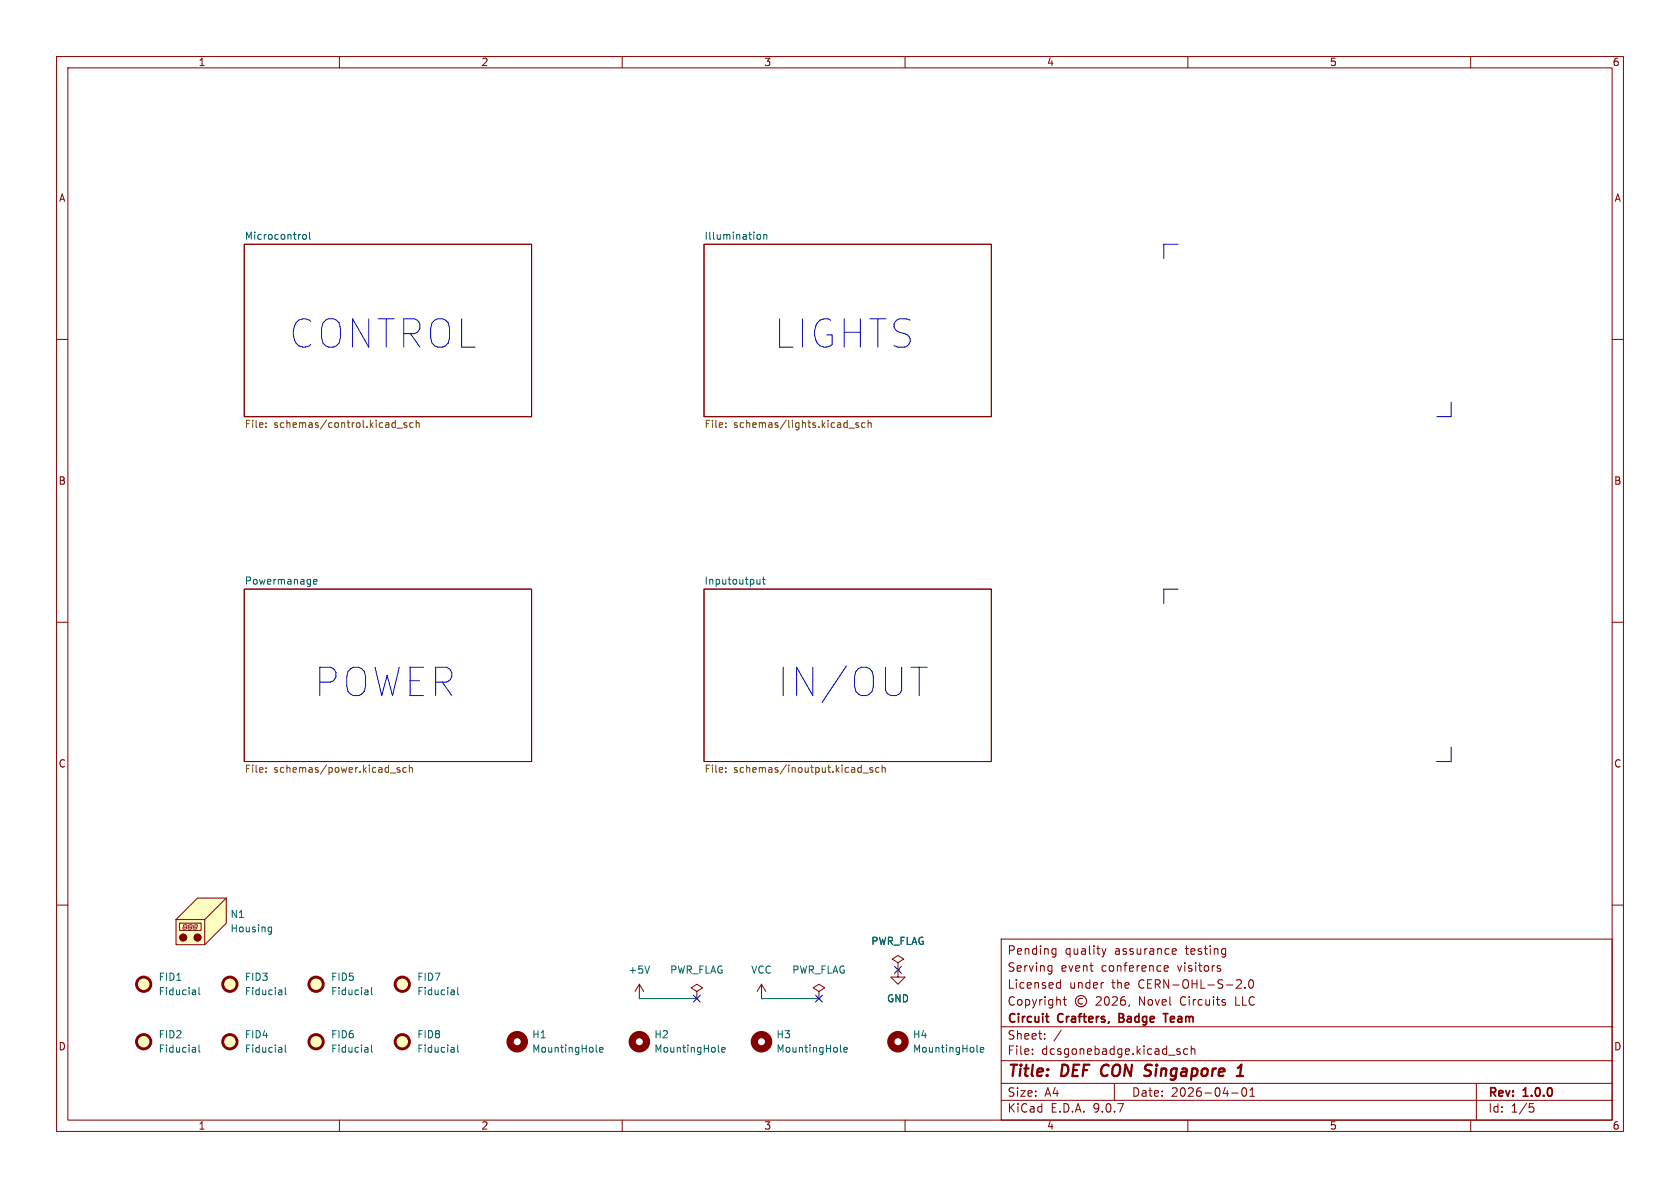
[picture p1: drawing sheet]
<svg xmlns="http://www.w3.org/2000/svg" width="297mm" height="210mm" viewBox="0 0 297 210" stroke-linecap="round" stroke-linejoin="round" font-family="sans-serif">
<g fill="none" stroke="#840000" stroke-width=".18">
<path d="M10 10h277v190h-277zM12 12h273v186h-273zM60 10v2M110 10v2M160 10v2M210 10v2M260 10v2M43.2 43.2h50.8v30.5h-50.8zM124.5 43.2h50.8v30.5h-50.8zM10 60h2M285 60h2M10 110h2"/>
<path d="M43.2 104.1h50.8v30.5h-50.8zM124.5 104.1h50.8v30.5h-50.8zM285 110h2M10 160h2M123.2 175.3l1-.7-1-.6-1 .6 1 .7v1.2M123.2 176.5h.1M177 166h108v32h-108zM185.5 170.7l.5 .1M186 170.7v1.2l-.3 .3M186 171.6l-.5 .1M186.2 167.7l.5 .1M186.7 167.7v1.2l-.2 .2-.3 .1"/>
<path d="M186.7 168.6l-.5 .1M186.9 174.6h.6M186.9 173.8h.6M187.5 173.2v1.5M188 176.7h.5M188.2 176.2v1.3l.3 .2M191.4 176.6a.52 .52 0 0 0-.8 .4 .52 .52 0 0 0 .8 .4M193.8 176.3l.6-.1 .2 .1 .1 .3-1 1.1h1M194.8 167.7l.4 1M195 173.7h.1M195.2 168.7l-.2 .4M195.4 176.3l.2-.1a.81 .81 0 0 1 .6 .6 .81 .81 0 0 1-.3 .8l-.2 .1a.81 .81 0 0 1-.3-1.4z"/>
<path d="M195.5 167.7l-.3 1M196.7 176.3l.5-.1 .3 .1v.3l-.9 1.1h.9M198.8 176.2a.59 .59 0 0 0-.7 .6v.6l.1 .2 .5 .1 .2-.1 .1-.5-.2-.3h-.4l-.3 .3M199.7 177.6l-.2 .3M205.8 171.2l.7-.1v-.3l-.5-.1-.2 .2 .1 .7h.6M207.3 168.6h.6M207.3 167.8l.4-.1 .3 .4-.8 .1M215.4 171.2l.3 .1 .1 .2-.2 .2h-.3M215.4 170.7l.3 .1M216.2 167.7l.5 .1M216.5 177.2l.2 .2-.2 .3M216.5 176.7l.1 .1"/>
<path d="M216.7 167.7v1.2l-.3 .3M216.7 168.6l-.5 .1M218.6 173.3l.6-.1 .2 .1 .1 .3-1 1.1h1M220.1 174.6v.1M220.9 173.3l.2-.1a.81 .81 0 0 1 .6 .6 .81 .81 0 0 1-.3 .8l-.2 .1a.81 .81 0 0 1-.3-1.4zM285 160h2M60 198v2M110 198v2M160 198v2M177 194.5h108M177 191.5h108M177 187.5h108"/>
<path d="M177 181.5h108M182.5 186.3v.1M182.5 185.5v.1M184.7 183.6v.1M184.7 182.8v.1M187.6 182.1l-1.3 2M197 191.5v3M208.2 185.9l.4 .1 .1 .2-.2 .2h-.3M208.2 185.4l.4 .1M210 185.5l-.5-.1-.3 .3v.4l.2 .2h.6M210 198v2M210.6 185.5l.2-.1 .4 .1v.9"/>
<path d="M210.6 184.9v1.5M217.7 193.2h1.2M219.7 192.4l.2-.1a.81 .81 0 0 1 .6 .6 .81 .81 0 0 1-.3 .8l-.2 .1a.81 .81 0 0 1-.3-1.4zM221 193.8h.8M221 192.7l.4-.4v1.5M260 198v2M261 191.5v6.5M270.4 195.1h.7M270.5 195.7h.4l.3 .3-.2 .5-.5 .1"/>
<circle cx="191.1" cy="177" r="1"/>
</g>
<path d="M202.8 189.2l.5 .2M202.9 188.2h.5M203.3 190l-.3 .2h-.5M218.6 190.2h1.2M218.8 188.8l.7-.6-.3 2" fill="none" stroke="#840000" stroke-width=".4"/>
<path d="M184.8 179.7h.6M197.8 179.9h.5M198.3 179.2h-.5v1.5h.6M205.6 179.2h.9M206.1 179.2v1.5M185.3 180.7h.1" fill="none" stroke="#840000" stroke-width=".3"/>
<g fill="none" stroke="#006464" stroke-width=".18">
<path d="M53.6 41.5h.3l.3 .2v.4l-.3 .2-.3-.1-.1-.1zM54.7 41v1.1l.2 .2M133.9 41.6l.3-.1 .3 .2-.1 .5-.3 .1-.2-.1M135 41.6l.2-.1h.3l.1 .8M135 41.5v.8M55.4 102.8l.6-.1v-.2l-.4-.1-.2 .2 .1 .6h.5M134.4 103.1l-.2 .2-.3-.1M134.4 102.4v.9M134.8 102.4h.5M135 102v1.1l.3 .2M34.5 175.1l.1 .7M34.6 175.8h-.1"/>
<path d="M34.6 175.3l-.1 .1M35.2 174.6v1.1l.2 .1M65 175.1l.1 .7M65.1 175.8h-.2M65.1 175.3l-.2 .1M65.7 174.6v1.1l.1 .1M34.5 185.2l.1 .8M34.6 185.9l-.1 .1M34.6 185.5h-.1M35.2 184.7v1.1l.2 .2M80.2 185.2l.1 .8M80.3 185.9l-.1 .1"/>
<path d="M80.3 185.5h-.1M80.9 184.7v1.1l.2 .2M105.4 185.8l.2 .2M106 185.6l.6-.1-.1-.3h-.3l-.2 .1 .1 .6h.4M127 185.8l.2 .2M127.6 185.6l.6-.1-.1-.3h-.3l-.2 .1 .1 .6h.4"/>
</g>
<g fill="none" stroke="#725600" stroke-width=".18">
<path d="M47 74.8v.1M47 75.4v.2M70.2 75.7h1M71.9 74.8l-.3-.1-.2 .2 .1 .2 .4 .1v.3h-.5M73 74.8l-.3-.1-.3 .3 .2 .5h.4M73.6 74.8l.2-.1 .3 .1v.8M73.6 74.3v1.3M128.3 74.8v.1M128.3 75.4v.2M150.1 75.7h.9M151.8 74.8l-.3-.1-.2 .2 .1 .2 .4 .1v.3h-.5M152.9 74.8l-.3-.1-.3 .3 .1 .5h.5"/>
<path d="M153.5 74.8l.1-.1 .4 .1v.8M153.5 74.3v1.3M47 136.4v.1M47 135.7v.2M69 136.6h1M70.7 135.7h-.3l-.2 .2 .1 .1 .4 .2v.3h-.5M71.8 135.7h-.3l-.3 .2 .1 .6h.5M72.4 135.8l.2-.1h.3v.8M72.4 135.3v1.2M128.3 136.4v.1M128.3 135.7v.2M152.6 136.6h.9"/>
<path d="M154.3 135.7h-.3l-.2 .2v.1l.5 .2v.3h-.5M155.4 135.7h-.4l-.2 .2 .1 .6h.5M155.9 135.8l.2-.1h.3l.1 .8M155.9 135.3v1.2"/>
</g>
<g fill="none" stroke="#840000" stroke-width="1.3">
<circle cx="91.4" cy="184.1" r="1.27"/>
<circle cx="113" cy="184.1" r="1.27"/>
</g>
<g fill="#ffffc2" stroke="#ffffc2" stroke-width=".18">
<circle cx="71.1" cy="184.1" r="1.27"/>
<circle cx="55.9" cy="174" r="1.27"/>
<circle cx="25.4" cy="174" r="1.27"/>
<circle cx="25.4" cy="184.1" r="1.27"/>
</g>
<g fill="none" stroke="#840000" stroke-width=".51">
<circle cx="25.4" cy="174" r="1.27"/>
<circle cx="55.9" cy="174" r="1.27"/>
<circle cx="25.4" cy="184.1" r="1.27"/>
<circle cx="71.1" cy="184.1" r="1.27"/>
</g>
<path d="M34.9 158.8h5.1v4.4l-3.8 3.8h-5.1v-4.4z" fill="#ffffc2"/>
<g fill="none" stroke="#840000" stroke-width=".18">
<path d="M34.9 158.8h5.1v4.4l-3.8 3.8h-5.1v-4.4zM40 158.8l-3.8 3.8h-5.1M31.7 163.2h3.9v1.3h-3.9zM32.4 163.9l-.1 .2M32.4 164.2h.4M32.5 163.5l-.1 .3M32.5 163.9h.3M32.6 163.5h.3M33 163.9l-.1 .3M33.1 163.5l-.1 .3M33.3 163.9l-.1 .2M33.3 164.2h.4"/>
<path d="M33.4 163.5l-.1 .3M33.4 163.9h.3M33.5 163.5h.3M33.9 163.9l-.1 .3M34 163.5l-.1 .3M34.2 163.9l-.1 .2M34.2 164.2h.4M34.3 163.5l-.1 .3M34.3 163.9h.3M34.4 163.5h.3M34.8 163.9l-.1 .3M34.9 163.5l-.1 .3"/>
<path d="M36.2 162.6v4.4M113 176.5h.1M113 174l-.7 1.3M113 174l.8 1.3M113 174v2.5M134.6 176.5h.1M134.6 174l-.7 1.3M134.6 174l.8 1.3M134.6 174v2.5M144.8 175.3l1-.7-1-.6-1 .6 1 .7v1.2M144.8 176.5h.1M158.7 171.5v1.2h1.3l-1.3 1.3-1.2-1.3h1.2"/>
<path d="M158.7 171.5h.1M158.7 170.2l1.1-.7-1.1-.6-1 .6 1 .7v1.3"/>
</g>
<g fill="#840000" stroke="#840000" stroke-width=".18">
<circle cx="32.4" cy="165.7" r=".63"/>
<circle cx="34.9" cy="165.7" r=".63"/>
</g>
<g fill="none" stroke="#006464" stroke-width=".18">
<path d="M47.6 163.9h.4M48 163.9v1l-.1 .2-.3 .1M48 164.7h-.4M49.8 175.1v.7M49.8 175.8h-.1M49.8 175.3l-.1 .1M50.4 174.6v1.1l.2 .1M80.2 175.1l.1 .7M80.3 175.8h-.1M80.3 175.3l-.1 .1M80.9 174.6v1.1l.2 .1M114.8 170.8l-.4 1.2"/>
<path d="M49.8 185.2v.8M49.8 185.9l-.1 .1M49.8 185.5h-.1M50.4 184.7v1.1l.2 .2M65 185.2l.1 .8M65.1 185.9l-.2 .1M65.1 185.5h-.2M65.7 184.7v1.1l.1 .2M148.6 185.8l.2 .2M149.2 185.6l.6-.1-.1-.3h-.3l-.2 .1v.6h.5M172.7 185.8l.2 .2M173.3 185.6l.6-.1v-.3h-.4l-.2 .1 .1 .6h.5"/>
</g>
<g fill="#ffffc2" stroke="#ffffc2" stroke-width=".18">
<circle cx="40.6" cy="174" r="1.27"/>
<circle cx="40.6" cy="184.1" r="1.27"/>
<circle cx="55.9" cy="184.1" r="1.27"/>
<circle cx="71.1" cy="174" r="1.27"/>
</g>
<g fill="none" stroke="#840000" stroke-width=".51">
<circle cx="40.6" cy="174" r="1.27"/>
<circle cx="71.1" cy="174" r="1.27"/>
<circle cx="40.6" cy="184.1" r="1.27"/>
<circle cx="55.9" cy="184.1" r="1.27"/>
</g>
<g fill="none" stroke="#840000" stroke-width="1.3">
<circle cx="134.6" cy="184.1" r="1.27"/>
<circle cx="158.7" cy="184.1" r="1.27"/>
</g>
<path d="M208.3 43.2h-2.6v2.5M256.5 71.1v2.6h-2.5M161.1 118h2.8M208.3 104.1h-2.6v2.6M256.5 132.1v2.5h-2.5" fill="none" stroke="#0000c2" stroke-width=".18"/>
<path d="M113 176.5h10.2M134.6 176.5h10.2" fill="none" stroke="#009600" stroke-width=".18"/>
<path d="M122.6 175.9l1.2 1.2M123.8 175.9l-1.2 1.2M144.2 175.9l1.2 1.2M145.4 175.9l-1.2 1.2M158.1 170.8l1.3 1.3M159.4 170.8l-1.3 1.3" fill="none" stroke="#000084" stroke-width=".18"/>
<g font-size="7" fill="#0000c2">
<text x="50.8" y="62">CONTROL</text>
<text x="136.5" y="62">LIGHTS</text>
<text x="55.2" y="123.6">POWER</text>
<text x="137.2" y="123.6">IN/OUT</text>
</g>
<g font-size="2.8" fill="#840000">
<text x="178" y="190.9">Title:</text>
<text x="187.7" y="190.9">DEF CON</text>
<text x="204" y="190.9">Singapore</text>
</g>
<g font-size="2.1" fill="#840000">
<text x="178" y="172">Serving</text>
<text x="178" y="169">Pending</text>
<text x="187.5" y="172">event</text>
<text x="188.2" y="169">quality</text>
<text x="194.7" y="172">conference</text>
<text x="197.1" y="169">assurance</text>
<text x="208.3" y="172">visitors</text>
<text x="209.8" y="169">testing</text>
<text x="178" y="178">Copyright</text>
<text x="178" y="175">Licensed</text>
<text x="189" y="175">under</text>
<text x="196.6" y="175">the</text>
<text x="201.4" y="175">CERN-OHL-S-2.0</text>
<text x="201.5" y="178">Novel</text>
<text x="208.9" y="178">Circuits</text>
<text x="218.8" y="178">LLC</text>
<text x="178" y="184">Sheet:</text>
<text x="178" y="181.2">Circuit</text>
<text x="187.1" y="181.2">Crafters,</text>
<text x="198.5" y="181.2">Badge</text>
<text x="207.1" y="181.2">Team</text>
<text x="178" y="186.7">File:</text>
<text x="184.1" y="186.7">dcsgonebadge.kicad_sch</text>
<text x="178" y="196.9">KiCad</text>
<text x="178" y="194.1">Size:</text>
<text x="184.7" y="194.1">A4</text>
<text x="185.7" y="196.9">E.D.A.</text>
<text x="193.3" y="196.9">9.0.7</text>
<text x="200" y="194.1">Date:</text>
<text x="207" y="194.1">2026-04-01</text>
<text x="263" y="194.3">Rev:</text>
<text x="263" y="196.9">Id:</text>
<text x="267.1" y="196.9">1/5</text>
<text x="269.4" y="194.3">1.0.0</text>
</g>
<g font-size="1.8" fill="#840000">
<text x="35" y="11.9">1</text>
<text x="85" y="11.9">2</text>
<text x="135" y="11.9">3</text>
<text x="185" y="11.9">4</text>
<text x="235" y="11.9">5</text>
<text x="285" y="11.9">6</text>
<text x="10.3" y="35.9">A</text>
<text x="285.3" y="35.9">A</text>
<text x="10.3" y="85.9">B</text>
<text x="285.3" y="85.9">B</text>
<text x="10.3" y="135.9">C</text>
<text x="285.3" y="135.9">C</text>
<text x="10.3" y="185.9">D</text>
<text x="285.3" y="185.9">D</text>
<text x="35" y="199.9">1</text>
<text x="85" y="199.9">2</text>
<text x="135" y="199.9">3</text>
<text x="185" y="199.9">4</text>
<text x="235" y="199.9">5</text>
<text x="285" y="199.9">6</text>
</g>
<g font-size="1.8" fill="#006464">
<text x="43.2" y="42.5">Microcontrol</text>
<text x="124.5" y="42.5">Illumination</text>
<text x="43.2" y="103.4">Powermanage</text>
<text x="124.5" y="103.4">Inputoutput</text>
<text x="40.6" y="162.5">N1</text>
<text x="40.6" y="165">Housing</text>
<text x="153.9" y="167.2">PWR_FLAG</text>
<text x="27.9" y="173.6">FID1</text>
<text x="43.2" y="173.6">FID3</text>
<text x="58.4" y="173.6">FID5</text>
<text x="73.7" y="173.6">FID7</text>
<text x="111" y="172.3">+5V</text>
<text x="118.4" y="172.3">PWR_FLAG</text>
<text x="132.7" y="172.3">VCC</text>
<text x="140" y="172.3">PWR_FLAG</text>
<text x="27.9" y="176.1">Fiducial</text>
<text x="43.2" y="176.1">Fiducial</text>
<text x="58.4" y="176.1">Fiducial</text>
<text x="73.7" y="176.1">Fiducial</text>
<text x="156.7" y="177.4">GND</text>
<text x="27.9" y="183.7">FID2</text>
<text x="43.2" y="183.7">FID4</text>
<text x="58.4" y="183.7">FID6</text>
<text x="73.7" y="183.7">FID8</text>
<text x="94" y="183.7">H1</text>
<text x="115.6" y="183.7">H2</text>
<text x="137.2" y="183.7">H3</text>
<text x="161.3" y="183.7">H4</text>
<text x="27.9" y="186.3">Fiducial</text>
<text x="43.2" y="186.3">Fiducial</text>
<text x="58.4" y="186.3">Fiducial</text>
<text x="73.7" y="186.3">Fiducial</text>
<text x="94" y="186.3">MountingHole</text>
<text x="115.6" y="186.3">MountingHole</text>
<text x="137.2" y="186.3">MountingHole</text>
<text x="161.3" y="186.3">MountingHole</text>
</g>
<g font-size="1.8" fill="#725600">
<text x="43.2" y="76">File:</text>
<text x="48.4" y="76">schemas/control.kicad_sch</text>
<text x="124.5" y="76">File:</text>
<text x="129.7" y="76">schemas/lights.kicad_sch</text>
<text x="43.2" y="136.9">File:</text>
<text x="48.4" y="136.9">schemas/power.kicad_sch</text>
<text x="124.5" y="136.9">File:</text>
<text x="129.7" y="136.9">schemas/inoutput.kicad_sch</text>
</g>
</svg>
